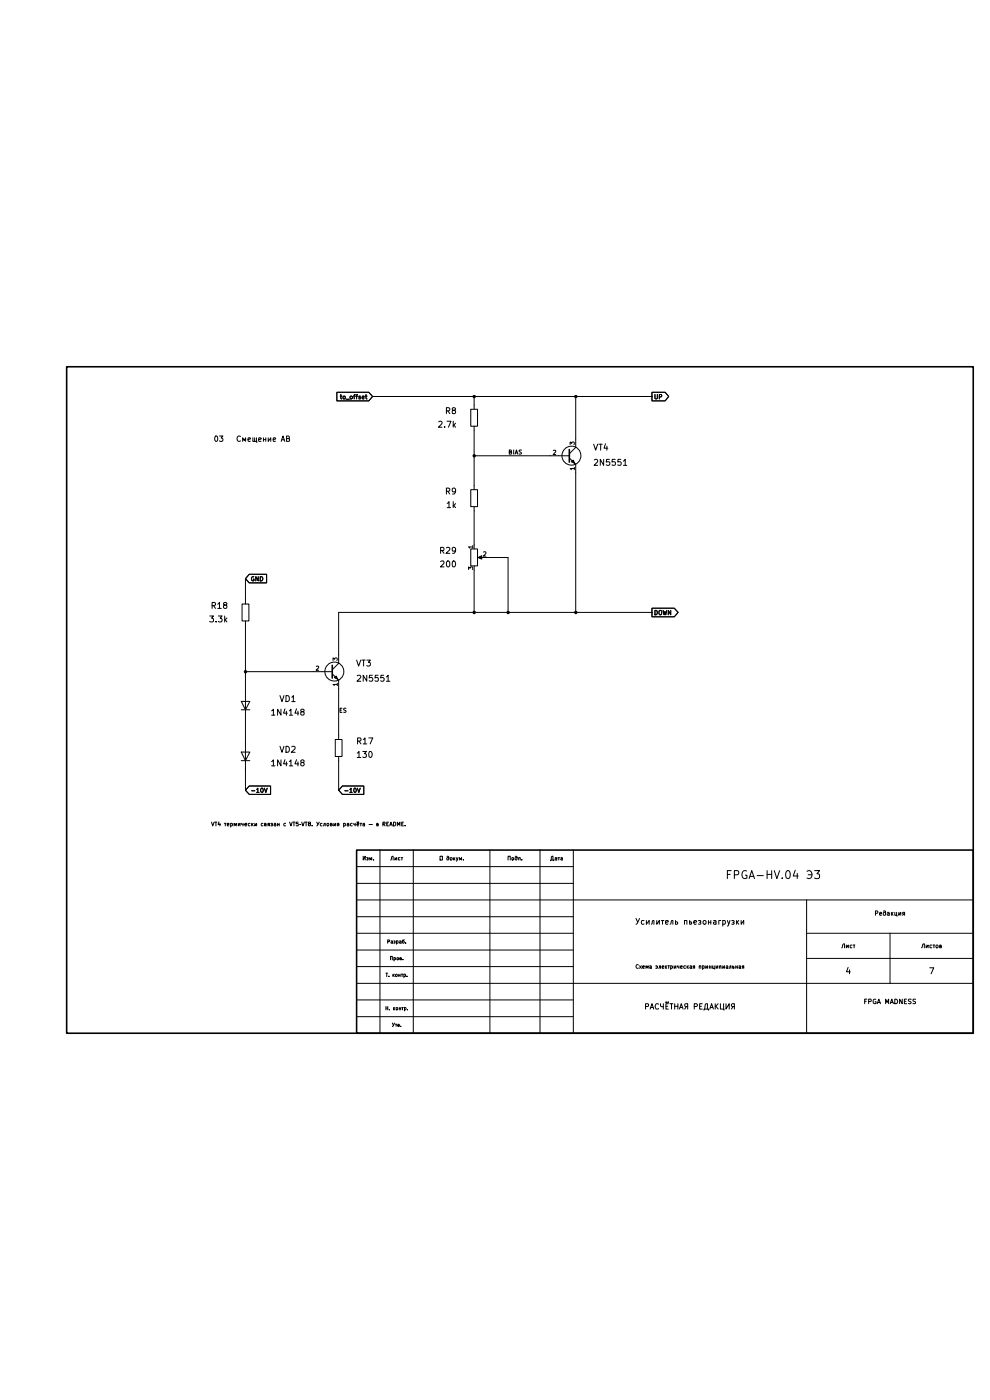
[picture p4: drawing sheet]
(kicad_sch
 (version 20260306)
 (generator "eeschema")
 (generator_version "10.0")
 (paper "A4")
 (lib_symbols
  (symbol "Device:D"
   (pin_numbers (hide yes))
   (pin_names
    (offset 1.016) (hide yes)) (exclude_from_sim no) (in_bom yes) (on_board yes)
   (in_pos_files yes)
   (duplicate_pin_numbers_are_jumpers no)
   (property "Reference" "D" (at 0 2.54 0) (show_name no) (do_not_autoplace no) (effects (font (size 1.27 1.27))))
   (property "Value" "D" (at 0 -2.54 0) (show_name no) (do_not_autoplace no) (effects (font (size 1.27 1.27))))
   (property "Footprint" "" (at 0 0 0) (show_name no) (do_not_autoplace no) (hide yes) (effects (font (size 1.27 1.27))))
   (property "Datasheet" "" (at 0 0 0) (show_name no) (do_not_autoplace no) (hide yes) (effects (font (size 1.27 1.27))))
   (property "Description" "Diode" (at 0 0 0) (show_name no) (do_not_autoplace no) (hide yes) (effects (font (size 1.27 1.27))))
   (property "Sim.Device" "D" (at 0 0 0) (show_name no) (do_not_autoplace no) (hide yes) (effects (font (size 1.27 1.27))))
   (property "Sim.Pins" "1=K 2=A" (at 0 0 0) (show_name no) (do_not_autoplace no) (hide yes) (effects (font (size 1.27 1.27))))
   (symbol "D_0_1"
    (polyline (pts (xy -1.27 1.27) (xy -1.27 -1.27)) (stroke (width 0.254) (type default)) (fill (type none)))
    (polyline (pts (xy 1.27 1.27) (xy 1.27 -1.27) (xy -1.27 0) (xy 1.27 1.27)) (stroke (width 0.254) (type default)) (fill (type none)))
    (polyline (pts (xy 1.27 0) (xy -1.27 0)) (stroke (width 0) (type default)) (fill (type none))))
   (symbol "D_1_1"
    (pin passive line (at -3.81 0 0) (length 2.54) (name "K" (effects (font (size 1.27 1.27)))) (number "1" (effects (font (size 1.27 1.27)))))
    (pin passive line (at 3.81 0 180) (length 2.54) (name "A" (effects (font (size 1.27 1.27)))) (number "2" (effects (font (size 1.27 1.27))))))
   (embedded_fonts no))
  (symbol "Device:R"
   (pin_numbers (hide yes))
   (pin_names
    (offset 0)) (exclude_from_sim no) (in_bom yes) (on_board yes)
   (in_pos_files yes)
   (duplicate_pin_numbers_are_jumpers no)
   (property "Reference" "R" (at 2.032 0 90) (show_name no) (do_not_autoplace no) (effects (font (size 1.27 1.27))))
   (property "Value" "R" (at 0 0 90) (show_name no) (do_not_autoplace no) (effects (font (size 1.27 1.27))))
   (property "Footprint" "" (at -1.778 0 90) (show_name no) (do_not_autoplace no) (hide yes) (effects (font (size 1.27 1.27))))
   (property "Datasheet" "" (at 0 0 0) (show_name no) (do_not_autoplace no) (hide yes) (effects (font (size 1.27 1.27))))
   (property "Description" "Resistor" (at 0 0 0) (show_name no) (do_not_autoplace no) (hide yes) (effects (font (size 1.27 1.27))))
   (symbol "R_0_1"
    (rectangle (start -1.016 -2.54) (end 1.016 2.54) (stroke (width 0.254) (type default)) (fill (type none))))
   (symbol "R_1_1"
    (pin passive line (at 0 3.81 270) (length 1.27) (name "" (effects (font (size 1.27 1.27)))) (number "1" (effects (font (size 1.27 1.27)))))
    (pin passive line (at 0 -3.81 90) (length 1.27) (name "" (effects (font (size 1.27 1.27)))) (number "2" (effects (font (size 1.27 1.27))))))
   (embedded_fonts no))
  (symbol "Device:R_Potentiometer"
   (pin_names
    (offset 1.016) (hide yes)) (exclude_from_sim no) (in_bom yes) (on_board yes)
   (in_pos_files yes)
   (duplicate_pin_numbers_are_jumpers no)
   (property "Reference" "RV" (at -4.445 0 90) (show_name no) (do_not_autoplace no) (effects (font (size 1.27 1.27))))
   (property "Value" "R_Potentiometer" (at -2.54 0 90) (show_name no) (do_not_autoplace no) (effects (font (size 1.27 1.27))))
   (property "Footprint" "" (at 0 0 0) (show_name no) (do_not_autoplace no) (hide yes) (effects (font (size 1.27 1.27))))
   (property "Datasheet" "" (at 0 0 0) (show_name no) (do_not_autoplace no) (hide yes) (effects (font (size 1.27 1.27))))
   (property "Description" "Potentiometer" (at 0 0 0) (show_name no) (do_not_autoplace no) (hide yes) (effects (font (size 1.27 1.27))))
   (property "Sim.Device" "R" (at 0 0 0) (show_name no) (do_not_autoplace no) (hide yes) (effects (font (size 1.27 1.27))))
   (property "Sim.Type" "POT" (at 0 0 0) (show_name no) (do_not_autoplace no) (hide yes) (effects (font (size 1.27 1.27))))
   (property "Sim.Pins" "1=r0 2=wiper 3=r1" (at 0 0 0) (show_name no) (do_not_autoplace no) (hide yes) (effects (font (size 1.27 1.27))))
   (symbol "R_Potentiometer_0_1"
    (rectangle (start 1.016 2.54) (end -1.016 -2.54) (stroke (width 0.254) (type default)) (fill (type none)))
    (polyline (pts (xy 1.143 0) (xy 2.286 0.508) (xy 2.286 -0.508) (xy 1.143 0)) (stroke (width 0) (type default)) (fill (type outline)))
    (polyline (pts (xy 2.54 0) (xy 1.524 0)) (stroke (width 0) (type default)) (fill (type none))))
   (symbol "R_Potentiometer_1_1"
    (pin passive line (at 0 3.81 270) (length 1.27) (name "1" (effects (font (size 1.27 1.27)))) (number "1" (effects (font (size 1.27 1.27)))))
    (pin passive line (at 3.81 0 180) (length 1.27) (name "2" (effects (font (size 1.27 1.27)))) (number "2" (effects (font (size 1.27 1.27)))))
    (pin passive line (at 0 -3.81 90) (length 1.27) (name "3" (effects (font (size 1.27 1.27)))) (number "3" (effects (font (size 1.27 1.27))))))
   (embedded_fonts no))
  (symbol "Transistor_BJT:Q_NPN_EBC"
   (pin_names
    (offset 0) (hide yes)) (exclude_from_sim no) (in_bom yes) (on_board yes)
   (in_pos_files yes)
   (duplicate_pin_numbers_are_jumpers no)
   (property "Reference" "Q" (at 5.08 1.27 0) (show_name no) (do_not_autoplace no) (effects (font (size 1.27 1.27)) (justify left)))
   (property "Value" "Q_NPN_EBC" (at 5.08 -1.27 0) (show_name no) (do_not_autoplace no) (effects (font (size 1.27 1.27)) (justify left)))
   (property "Footprint" "" (at 5.08 2.54 0) (show_name no) (do_not_autoplace no) (hide yes) (effects (font (size 1.27 1.27))))
   (property "Datasheet" "" (at 0 0 0) (show_name no) (do_not_autoplace no) (hide yes) (effects (font (size 1.27 1.27))))
   (property "Description" "NPN transistor, emitter/base/collector" (at 0 0 0) (show_name no) (do_not_autoplace no) (hide yes) (effects (font (size 1.27 1.27))))
   (property "Sim.Device" "NPN" (at 0 0 0) (show_name no) (do_not_autoplace no) (hide yes) (effects (font (size 1.27 1.27))))
   (property "Sim.Pins" "1=E 2=B 3=C" (at 0 0 0) (show_name no) (do_not_autoplace no) (hide yes) (effects (font (size 1.27 1.27))))
   (symbol "Q_NPN_EBC_0_1"
    (polyline (pts (xy -2.54 0) (xy 0.635 0)) (stroke (width 0) (type default)) (fill (type none)))
    (polyline (pts (xy 0.635 1.905) (xy 0.635 -1.905)) (stroke (width 0.508) (type default)) (fill (type none)))
    (circle (center 1.27 0) (radius 2.8194) (stroke (width 0.254) (type default)) (fill (type none))))
   (symbol "Q_NPN_EBC_1_1"
    (polyline (pts (xy 0.635 0.635) (xy 2.54 2.54)) (stroke (width 0) (type default)) (fill (type none)))
    (polyline (pts (xy 0.635 -0.635) (xy 2.54 -2.54)) (stroke (width 0) (type default)) (fill (type none)))
    (polyline (pts (xy 1.27 -1.778) (xy 1.778 -1.27) (xy 2.286 -2.286) (xy 1.27 -1.778)) (stroke (width 0) (type default)) (fill (type outline)))
    (pin passive line (at 2.54 -5.08 90) (length 2.54) (name "E" (effects (font (size 1.27 1.27)))) (number "1" (effects (font (size 1.27 1.27)))))
    (pin input line (at -5.08 0 0) (length 2.54) (name "B" (effects (font (size 1.27 1.27)))) (number "2" (effects (font (size 1.27 1.27)))))
    (pin passive line (at 2.54 5.08 270) (length 2.54) (name "C" (effects (font (size 1.27 1.27)))) (number "3" (effects (font (size 1.27 1.27))))))
   (embedded_fonts no)))
 (text "VT4 термически связан с VT5–VT8. Условия расчёта — в README."
  (exclude_from_sim no)
  (at 63.246 142.494 0)
  (effects (font (size 1.15 1.15)) (justify left)))
 (text "03   Смещение AB"
  (exclude_from_sim no)
  (at 64.008 26.924 0)
  (effects (font (size 1.6 1.6)) (justify left)))
 (junction
  (at 172.72 78.74)
  (diameter 0)
  (color 0 0 0 0))
 (junction
  (at 172.72 13.97)
  (diameter 0)
  (color 0 0 0 0))
 (junction
  (at 152.4 78.74)
  (diameter 0)
  (color 0 0 0 0))
 (junction
  (at 142.24 78.74)
  (diameter 0)
  (color 0 0 0 0))
 (junction
  (at 142.24 13.97)
  (diameter 0)
  (color 0 0 0 0))
 (junction
  (at 142.24 31.75)
  (diameter 0)
  (color 0 0 0 0))
 (junction
  (at 73.66 96.52)
  (diameter 0)
  (color 0 0 0 0))
 (wire
  (pts (xy 101.6 78.74) (xy 142.24 78.74))
  (stroke (width 0) (type default)))
 (wire
  (pts (xy 172.72 13.97) (xy 172.72 26.67))
  (stroke (width 0) (type default)))
 (wire
  (pts (xy 73.66 82.55) (xy 73.66 96.52))
  (stroke (width 0) (type default)))
 (wire
  (pts (xy 142.24 24.13) (xy 142.24 31.75))
  (stroke (width 0) (type default)))
 (wire
  (pts (xy 73.66 110.49) (xy 73.66 118.11))
  (stroke (width 0) (type default)))
 (wire
  (pts (xy 152.4 78.74) (xy 172.72 78.74))
  (stroke (width 0) (type default)))
 (wire
  (pts (xy 142.24 13.97) (xy 142.24 16.51))
  (stroke (width 0) (type default)))
 (wire
  (pts (xy 152.4 62.23) (xy 152.4 78.74))
  (stroke (width 0) (type default)))
 (wire
  (pts (xy 146.05 62.23) (xy 152.4 62.23))
  (stroke (width 0) (type default)))
 (wire
  (pts (xy 73.66 96.52) (xy 93.98 96.52))
  (stroke (width 0) (type default)))
 (wire
  (pts (xy 142.24 66.04) (xy 142.24 78.74))
  (stroke (width 0) (type default)))
 (wire
  (pts (xy 172.72 13.97) (xy 195.58 13.97))
  (stroke (width 0) (type default)))
 (wire
  (pts (xy 172.72 78.74) (xy 195.58 78.74))
  (stroke (width 0) (type default)))
 (wire
  (pts (xy 142.24 31.75) (xy 165.1 31.75))
  (stroke (width 0) (type default)))
 (wire
  (pts (xy 172.72 36.83) (xy 172.72 78.74))
  (stroke (width 0) (type default)))
 (wire
  (pts (xy 101.6 91.44) (xy 101.6 78.74))
  (stroke (width 0) (type default)))
 (wire
  (pts (xy 142.24 78.74) (xy 152.4 78.74))
  (stroke (width 0) (type default)))
 (wire
  (pts (xy 101.6 101.6) (xy 101.6 115.57))
  (stroke (width 0) (type default)))
 (wire
  (pts (xy 142.24 40.64) (xy 142.24 31.75))
  (stroke (width 0) (type default)))
 (wire
  (pts (xy 73.66 125.73) (xy 73.66 132.08))
  (stroke (width 0) (type default)))
 (wire
  (pts (xy 73.66 102.87) (xy 73.66 96.52))
  (stroke (width 0) (type default)))
 (wire
  (pts (xy 142.24 13.97) (xy 172.72 13.97))
  (stroke (width 0) (type default)))
 (wire
  (pts (xy 111.76 13.97) (xy 142.24 13.97))
  (stroke (width 0) (type default)))
 (wire
  (pts (xy 73.66 74.93) (xy 73.66 68.58))
  (stroke (width 0) (type default)))
 (wire
  (pts (xy 142.24 48.26) (xy 142.24 58.42))
  (stroke (width 0) (type default)))
 (wire
  (pts (xy 101.6 123.19) (xy 101.6 132.08))
  (stroke (width 0) (type default)))
 (label "ES"
  (at 101.6 109.22 0)
  (effects (font (size 1.27 1.27)) (justify left bottom)))
 (label "BIAS"
  (at 152.4 31.75 0)
  (effects (font (size 1.27 1.27)) (justify left bottom)))
 (global_label "-10V"
  (shape input)
  (at 101.6 132.08 0)
  (effects (font (size 1.27 1.27)) (justify left))
  (property "Intersheetrefs" "${INTERSHEET_REFS}" (at 101.6 132.08 0) (hide yes) (show_name no) (do_not_autoplace no) (effects (font (size 1.27 1.27)))))
 (global_label "DOWN"
  (shape output)
  (at 195.58 78.74 0)
  (effects (font (size 1.27 1.27)) (justify left))
  (property "Intersheetrefs" "${INTERSHEET_REFS}" (at 195.58 78.74 0) (hide yes) (show_name no) (do_not_autoplace no) (effects (font (size 1.27 1.27)))))
 (global_label "-10V"
  (shape input)
  (at 73.66 132.08 0)
  (effects (font (size 1.27 1.27)) (justify left))
  (property "Intersheetrefs" "${INTERSHEET_REFS}" (at 73.66 132.08 0) (hide yes) (show_name no) (do_not_autoplace no) (effects (font (size 1.27 1.27)))))
 (global_label "to_offset"
  (shape input)
  (at 111.76 13.97 180)
  (fields_autoplaced yes)
  (effects (font (size 1.27 1.27)) (justify right))
  (property "Intersheetrefs" "${INTERSHEET_REFS}" (at 100.4897 13.97 0) (hide yes) (show_name no) (do_not_autoplace no) (effects (font (size 1.27 1.27)) (justify right))))
 (global_label "UP"
  (shape output)
  (at 195.58 13.97 0)
  (effects (font (size 1.27 1.27)) (justify left))
  (property "Intersheetrefs" "${INTERSHEET_REFS}" (at 195.58 13.97 0) (hide yes) (show_name no) (do_not_autoplace no) (effects (font (size 1.27 1.27)))))
 (global_label "GND"
  (shape input)
  (at 73.66 68.58 0)
  (effects (font (size 1.27 1.27)) (justify left))
  (property "Intersheetrefs" "${INTERSHEET_REFS}" (at 73.66 68.58 0) (hide yes) (show_name no) (do_not_autoplace no) (effects (font (size 1.27 1.27)))))
 (symbol
  (lib_id "Device:R")
  (at 142.24 20.32 0)
  (unit 1)
  (body_style 1)
  (exclude_from_sim no)
  (in_bom yes)
  (on_board yes)
  (in_pos_files yes)
  (dnp no)
  (property "Reference" "R8" (at 137.16 18.288 0) (show_name no) (do_not_autoplace no) (effects (font (size 1.8 1.8)) (justify right)))
  (property "Value" "2.7k" (at 137.16 22.352 0) (show_name no) (do_not_autoplace no) (effects (font (size 1.8 1.8)) (justify right)))
  (property "Footprint" "" (at 142.24 20.32 0) (hide yes) (show_name no) (do_not_autoplace no) (effects (font (size 1.8 1.8))))
  (property "Datasheet" "" (at 142.24 20.32 0) (hide yes) (show_name no) (do_not_autoplace no) (effects (font (size 1.8 1.8))))
  (property "Description" "" (at 142.24 20.32 0) (show_name no) (do_not_autoplace no) (effects (font (size 1.27 1.27))))
  (pin "1")
  (pin "2"))
 (symbol
  (lib_id "Transistor_BJT:Q_NPN_EBC")
  (at 99.06 96.52 0)
  (unit 1)
  (body_style 1)
  (exclude_from_sim no)
  (in_bom yes)
  (on_board yes)
  (in_pos_files yes)
  (dnp no)
  (property "Reference" "VT3" (at 106.68 93.98 0) (show_name no) (do_not_autoplace no) (effects (font (size 1.8 1.8)) (justify left)))
  (property "Value" "2N5551" (at 106.68 98.552 0) (show_name no) (do_not_autoplace no) (effects (font (size 1.8 1.8)) (justify left)))
  (property "Footprint" "" (at 99.06 96.52 0) (hide yes) (show_name no) (do_not_autoplace no) (effects (font (size 1.8 1.8))))
  (property "Datasheet" "" (at 99.06 96.52 0) (hide yes) (show_name no) (do_not_autoplace no) (effects (font (size 1.8 1.8))))
  (property "Description" "" (at 99.06 96.52 0) (show_name no) (do_not_autoplace no) (effects (font (size 1.27 1.27))))
  (pin "1")
  (pin "2")
  (pin "3"))
 (symbol
  (lib_id "Device:D")
  (at 73.66 121.92 90)
  (unit 1)
  (body_style 1)
  (exclude_from_sim no)
  (in_bom yes)
  (on_board yes)
  (in_pos_files yes)
  (dnp no)
  (property "Reference" "VD2" (at 86.36 119.888 90) (show_name no) (do_not_autoplace no) (effects (font (size 1.8 1.8))))
  (property "Value" "1N4148" (at 86.36 123.952 90) (show_name no) (do_not_autoplace no) (effects (font (size 1.8 1.8))))
  (property "Footprint" "" (at 73.66 121.92 0) (hide yes) (show_name no) (do_not_autoplace no) (effects (font (size 1.8 1.8))))
  (property "Datasheet" "" (at 73.66 121.92 0) (hide yes) (show_name no) (do_not_autoplace no) (effects (font (size 1.8 1.8))))
  (property "Description" "" (at 73.66 121.92 0) (show_name no) (do_not_autoplace no) (effects (font (size 1.27 1.27))))
  (pin "1")
  (pin "2"))
 (symbol
  (lib_id "Device:R")
  (at 142.24 44.45 0)
  (unit 1)
  (body_style 1)
  (exclude_from_sim no)
  (in_bom yes)
  (on_board yes)
  (in_pos_files yes)
  (dnp no)
  (property "Reference" "R9" (at 137.16 42.418 0) (show_name no) (do_not_autoplace no) (effects (font (size 1.8 1.8)) (justify right)))
  (property "Value" "1k" (at 137.16 46.482 0) (show_name no) (do_not_autoplace no) (effects (font (size 1.8 1.8)) (justify right)))
  (property "Footprint" "" (at 142.24 44.45 0) (hide yes) (show_name no) (do_not_autoplace no) (effects (font (size 1.8 1.8))))
  (property "Datasheet" "" (at 142.24 44.45 0) (hide yes) (show_name no) (do_not_autoplace no) (effects (font (size 1.8 1.8))))
  (property "Description" "" (at 142.24 44.45 0) (show_name no) (do_not_autoplace no) (effects (font (size 1.27 1.27))))
  (pin "1")
  (pin "2"))
 (symbol
  (lib_id "Device:R")
  (at 73.66 78.74 0)
  (unit 1)
  (body_style 1)
  (exclude_from_sim no)
  (in_bom yes)
  (on_board yes)
  (in_pos_files yes)
  (dnp no)
  (property "Reference" "R18" (at 68.58 76.708 0) (show_name no) (do_not_autoplace no) (effects (font (size 1.8 1.8)) (justify right)))
  (property "Value" "3.3k" (at 68.58 80.772 0) (show_name no) (do_not_autoplace no) (effects (font (size 1.8 1.8)) (justify right)))
  (property "Footprint" "" (at 73.66 78.74 0) (hide yes) (show_name no) (do_not_autoplace no) (effects (font (size 1.8 1.8))))
  (property "Datasheet" "" (at 73.66 78.74 0) (hide yes) (show_name no) (do_not_autoplace no) (effects (font (size 1.8 1.8))))
  (property "Description" "" (at 73.66 78.74 0) (show_name no) (do_not_autoplace no) (effects (font (size 1.27 1.27))))
  (pin "1")
  (pin "2"))
 (symbol
  (lib_id "Device:D")
  (at 73.66 106.68 90)
  (unit 1)
  (body_style 1)
  (exclude_from_sim no)
  (in_bom yes)
  (on_board yes)
  (in_pos_files yes)
  (dnp no)
  (property "Reference" "VD1" (at 86.36 104.648 90) (show_name no) (do_not_autoplace no) (effects (font (size 1.8 1.8))))
  (property "Value" "1N4148" (at 86.36 108.712 90) (show_name no) (do_not_autoplace no) (effects (font (size 1.8 1.8))))
  (property "Footprint" "" (at 73.66 106.68 0) (hide yes) (show_name no) (do_not_autoplace no) (effects (font (size 1.8 1.8))))
  (property "Datasheet" "" (at 73.66 106.68 0) (hide yes) (show_name no) (do_not_autoplace no) (effects (font (size 1.8 1.8))))
  (property "Description" "" (at 73.66 106.68 0) (show_name no) (do_not_autoplace no) (effects (font (size 1.27 1.27))))
  (pin "1")
  (pin "2"))
 (symbol
  (lib_id "Device:R_Potentiometer")
  (at 142.24 62.23 0)
  (unit 1)
  (body_style 1)
  (exclude_from_sim no)
  (in_bom yes)
  (on_board yes)
  (in_pos_files yes)
  (dnp no)
  (property "Reference" "R29" (at 137.16 60.198 0) (show_name no) (do_not_autoplace no) (effects (font (size 1.8 1.8)) (justify right)))
  (property "Value" "200" (at 137.16 64.262 0) (show_name no) (do_not_autoplace no) (effects (font (size 1.8 1.8)) (justify right)))
  (property "Footprint" "" (at 142.24 62.23 0) (hide yes) (show_name no) (do_not_autoplace no) (effects (font (size 1.8 1.8))))
  (property "Datasheet" "" (at 142.24 62.23 0) (hide yes) (show_name no) (do_not_autoplace no) (effects (font (size 1.8 1.8))))
  (property "Description" "" (at 142.24 62.23 0) (show_name no) (do_not_autoplace no) (effects (font (size 1.27 1.27))))
  (pin "1")
  (pin "2")
  (pin "3"))
 (symbol
  (lib_id "Transistor_BJT:Q_NPN_EBC")
  (at 170.18 31.75 0)
  (unit 1)
  (body_style 1)
  (exclude_from_sim no)
  (in_bom yes)
  (on_board yes)
  (in_pos_files yes)
  (dnp no)
  (property "Reference" "VT4" (at 177.8 29.21 0) (show_name no) (do_not_autoplace no) (effects (font (size 1.8 1.8)) (justify left)))
  (property "Value" "2N5551" (at 177.8 33.782 0) (show_name no) (do_not_autoplace no) (effects (font (size 1.8 1.8)) (justify left)))
  (property "Footprint" "" (at 170.18 31.75 0) (hide yes) (show_name no) (do_not_autoplace no) (effects (font (size 1.8 1.8))))
  (property "Datasheet" "" (at 170.18 31.75 0) (hide yes) (show_name no) (do_not_autoplace no) (effects (font (size 1.8 1.8))))
  (property "Description" "" (at 170.18 31.75 0) (show_name no) (do_not_autoplace no) (effects (font (size 1.27 1.27))))
  (pin "1")
  (pin "2")
  (pin "3"))
 (symbol
  (lib_id "Device:R")
  (at 101.6 119.38 0)
  (unit 1)
  (body_style 1)
  (exclude_from_sim no)
  (in_bom yes)
  (on_board yes)
  (in_pos_files yes)
  (dnp no)
  (property "Reference" "R17" (at 106.68 117.348 0) (show_name no) (do_not_autoplace no) (effects (font (size 1.8 1.8)) (justify left)))
  (property "Value" "130" (at 106.68 121.412 0) (show_name no) (do_not_autoplace no) (effects (font (size 1.8 1.8)) (justify left)))
  (property "Footprint" "" (at 101.6 119.38 0) (hide yes) (show_name no) (do_not_autoplace no) (effects (font (size 1.8 1.8))))
  (property "Datasheet" "" (at 101.6 119.38 0) (hide yes) (show_name no) (do_not_autoplace no) (effects (font (size 1.8 1.8))))
  (property "Description" "" (at 101.6 119.38 0) (show_name no) (do_not_autoplace no) (effects (font (size 1.27 1.27))))
  (pin "1")
  (pin "2")))
